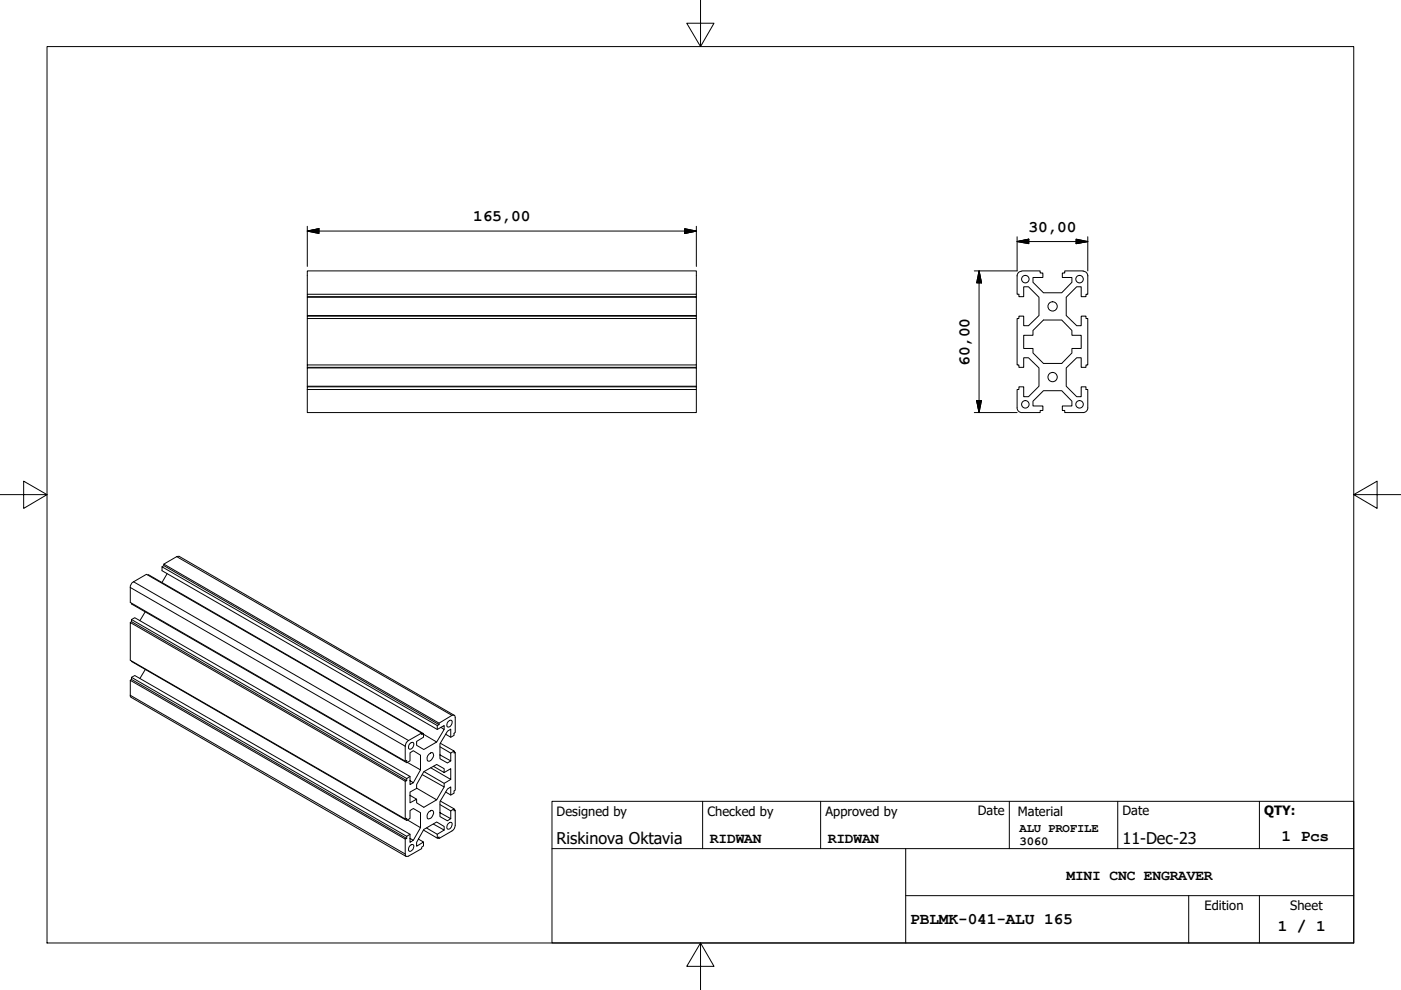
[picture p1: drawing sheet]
<svg xmlns="http://www.w3.org/2000/svg" width="297mm" height="210mm" viewBox="0 0 297 210" stroke-linecap="round" stroke-linejoin="round" font-family="sans-serif">
<!-- layer: Visible (ISO) -->
<g fill="none" stroke="#000" stroke-width=".21">
<path d="M216.6 57.5a.99 .99 0 0 0-1 1v3.9h.4v.5h1v-2.1h1.1l2.2 2.2v3.9l-2.2 2.2h-1.1v-2.1h-1v.5h-.4v9.9h.4v.5h1v-2h1.1l2.2 2.1v3.9l-2.2 2.2h-1.1v-2.1h-1v.6h-.4v3.9M216.7 57.4h3.8v.5h.6v.9h-2.1v1.1l2.2 2.2h3.9l2.2-2.2v-1.1h-2.1v-.9h.5v-.5h4M229.6 57.5a.99 .99 0 0 1 1 1v3.9h-.3v.5h-1.1v-2.1h-.9l-2.2 2.2v3.9l2.2 2.2h.9v-2.1h1.1v.5h.3v9.9h-.3v.5h-1.1v-2h-.9l-2.2 2.1v3.9l2.2 2.2h.9v-2.1h1.1v.6h.3v3.9M65.2 77.4v-9.9h82.4v9.9h-82.4v.5M65.2 67.5v-.5h82.4v.5M65.2 67v-.1h82.4v.1M65.2 66.9v-3.9h82.4v3.9M65.2 62.4v-5h82.4v5h-82.4v.5M147.6 77.4v.5h-82.4v.1M147.6 62.4v.5h-82.4v.1M147.6 62.9v.1M147.6 77.9v.1"/>
<path d="M217 71.1h2v-1l2.2-2.2h3.9l2.2 2.2v1h1.9v2.8h-1.9v.9l-2.2 2.3h-3.9l-2.2-2.3v-.9h-2zM65.2 82.6h82.4v4.9h-82.4zM65.2 82.6v-.6h82.4v.6M65.2 82v-.1h82.4v.1M65.2 81.9v-3.9h82.4v3.9M215.6 86.5a.98 .98 0 0 0 1 1M230.6 86.5a.99 .99 0 0 1-.9 1h-4v-.5h-.5v-.9h2.1v-1l-2.2-2.3h-3.9l-2.2 2.3v1h2.1v.9h-.6v.5h-3.8M93.3 158.3l2.3 1.4v1.6M93.3 157.6l3 1.6-.7 .5M95.6 156.3v-1.7l-.7 .4-1.6 2.7v3.2l1.6 .9 .7-.5-2.3-1.2M96.3 155.5v.4l-.7 .4-1.1-.6M96.3 159.2v.5l.2-.2-.2-.1"/>
<path d="M96.5 159.5v8l-.2 .2v.5l-.7 .4-1.1-.7M88.3 169.5v.7l1.6 1M89.8 176l2.9 1.7 .4-.2v.3M89.8 178.5v.9l-.4 .2v.3l-2.8 1.6-.5 .1-.2-.5M90.4 175.5l2.3 1.4v.8M91.9 174.7l2.3 1.3-1.5 .9M92.6 162.1l-2.7 1.5-1.6 2.7v.9l-1.4 .7v2.3l1.4-.7-1.4-.9M93.3 170.6l2.3 1.3v1.7M93.3 169.8l3 1.7-.7 .4M94.2 176v-.8l-1.6-.9-2.7 1.6-1.6 2.7v.8l1.5-.9-1.1-.6M95.6 168.6v-1.8l-.7 .5-1.6 2.7v3.1l1.6 .9 .7-.4-2.3-1.3M96.3 171.5v.4l.2-.1-.2-.2"/>
<path d="M96.5 171.8v3.2a1.4 1.4 0 0 1-.7 1.2l-2.7 1.6-.3-.2"/>
<circle cx="217.4" cy="59.2" r=".79"/>
<circle cx="228.9" cy="59.2" r=".79"/>
<circle cx="223.2" cy="80" r=".98"/>
<circle cx="223.2" cy="65" r=".98"/>
<circle cx="217.4" cy="85.7" r=".79"/>
<circle cx="228.9" cy="85.7" r=".79"/>
</g>
<!-- layer: Visible Narrow (ISO) -->
<g fill="none" stroke="#000" stroke-width=".21">
<path d="M34.7 119.9v-.3l58.4 33.7v.3M37.5 118h.5l58.3 33.7M37.5 118l58.3 33.7M37.5 118l-2.8 1.6M27.6 132l.3-.2 58.3 33.7-.3 .1M27.6 124.6v3.1l58.3 33.7 .3-.1v.4M27.6 124.6l58.3 33.6M27.9 131.8v-.4l58.3 33.7v.4M27.9 131.4l.7-.4 58.3 33.6-.7 .5M27.9 127.9v.2l58.3 33.6 .7-.4v-1.7l.7-.4 1.6 .9v3.1M28.3 123.4a1.4 1.4 0 0 0-.7 1.2M28.3 123.4l2.8-1.6 58.3 33.6-2.8 1.6"/>
<path d="M28.3 123.4l58.3 33.6M30.8 129.7l-1.1 1.9M31.4 121.9l58.4 33.6-.4 .2v-.3M34.4 120.2l.3-.3 58.4 33.7-.4 .2M35.4 121.6l-1 1.9M27.6 147.4l.2 .5 58.3 33.7M27.6 144.2l58.3 33.7v3.2l-58.3-33.7zM27.6 144.2l.3-.1 58.3 33.7-.3 .1M27.9 144.1v-.5l58.3 33.7v.5M27.9 143.6l.7-.4 58.3 33.7-.7 .4M27.9 140.2l58.3 33.8 .7-.5v-1.6l.7-.5 1.6 .9v3.2M30.8 142l-1.1 1.9"/>
<path d="M85.9 158.2v3.2M86.6 157a1.4 1.4 0 0 0-.7 1.2M86.9 157.7l.3-.2h.4a.98 .98 0 0 1-.8 1.3 .84 .84 0 0 1 .1-1.1zM89.8 155.5v.8l-1.5 .9v.8l1.6 .9 2.7-1.6-2.8-1.6M90.9 159.9l.6-.4 .3 .1a1.24 1.24 0 0 1-1 1.8 .95 .95 0 0 1 .1-1.5zM92.7 154.7v-.9l-58.3-33.6v.8l58.3 33.7 1.5-.9v.9M93.5 154.2l.7 .5-1.6 2.6M95 153l.3-.2h.5a.98 .98 0 0 1-.9 1.3 .84 .84 0 0 1 .1-1.1zM95.8 151.7h.5l.2 .4v3.2l-.2 .2M95.8 151.7l-2.7 1.6M85.9 173.6v-8l-58.3-33.6v8l58.3 33.6 .3-.1v.5M86.4 173.8l2.8 1.7-1.6 2.7"/>
<path d="M86.4 161.6l2.8 1.6-1.6 2.8M86.9 179.4l.3-.3h.4a.98 .98 0 0 1-.8 1.4 .85 .85 0 0 1 .1-1.1zM86.9 176.9v1.7l.7-.4-.7-.4M86.9 164.6v1.7l.7-.3-.7-.5M88.3 167.1l4.3 2.5-2.7 1.6M89.5 164.2l4.7 2.6v-.7M89.9 163.6l4.3 2.5 1.4-.8M90.9 172.1l.6-.3 .3 .1a1.26 1.26 0 0 1-1 1.7 1.01 1.01 0 0 1 .1-1.5zM91.3 162.8l4.3 2.5v-2.3l-1.4 .8M92.6 162.1l1.6 .9v.8l-2.3-1.3M94.2 166.8l-1.6 2.8M95 174.7l.3-.3h.5a.98 .98 0 0 1-.9 1.4 .84 .84 0 0 1 .1-1.1z"/>
</g>
<!-- layer: Border (ISO) -->
<path d="M148.5 -.1v10l-2.9-5h5.8l-2.9 5M10 9.9h277v190h-277zM0 104.9h10l-5-2.9v5.8l5-2.9M287 104.9l5 2.9v-5.8l-5 2.9h10M148.5 199.9l2.9 5h-5.8l2.9-5v10" fill="none" stroke="#000" stroke-width=".21"/>
<!-- layer: Title (ISO) -->
<path d="M117 169.9h170v30h-170zM117 179.9h170M149 169.9v10M174 169.9v10M192 179.9v20M214 169.9v10M237 169.9v10M267 169.9v10M192 189.9h95M252 189.9v10M267 189.9v10" fill="none" stroke="#000" stroke-width=".21"/>
<!-- layer: Dimension (ISO) -->
<g fill="none" stroke="#000" stroke-width=".21">
<path d="M65.2 49l2.4-.5v1zM65.2 49h82.4M65.2 48v8.5M145.2 48.5l2.4 .5-2.4 .5zM147.6 48v8.5M207.6 57.4l.5 2.6h-1zM207.6 57.4v30.1M215.6 51.2l2.5-.5v1zM215.6 51.2h15M215.6 50.2v7.2h-9M228.2 50.7l2.4 .5-2.4 .5zM230.6 50.2v7.2"/>
<path d="M206.6 87.5h9M207.1 84.9h1l-.5 2.6z"/>
</g>
<path d="M65.2 49l2.4-.5zM65.2 49l2.4-.5v1zM145.2 49.5l2.4-.5zM145.2 48.5l2.4 .5-2.4 .5zM207.6 57.4l.5 2.6zM207.6 57.4l.5 2.6h-1zM215.6 51.2l2.5-.5zM215.6 51.2l2.5-.5v1zM228.2 51.7l2.4-.5zM228.2 50.7l2.4 .5-2.4 .5zM207.1 84.9l.5 2.6zM207.1 84.9h1l-.5 2.6z" fill="#000" stroke="#000" stroke-width=".21"/>
<g font-size="3.4">
<text x="100.3" y="47">165,00</text>
<text x="218.1" y="49.1">30,00</text>
<text x="205.5" y="77.5" transform="rotate(-90 205.5 77.5)">60,00</text>
<text x="118" y="178.9">Riskinova Oktavia</text>
<text x="238" y="178.9">11-Dec-23</text>
<text x="271.7" y="178.3">1 Pcs</text>
<text x="193" y="196">PBLMK-041-ALU 165</text>
<text x="270.9" y="197.4">1 / 1</text>
</g>
<g font-size="3.1">
<text x="150.5" y="178.7">RIDWAN</text>
<text x="175.5" y="178.7">RIDWAN</text>
<text x="226.1" y="186.7">MINI CNC ENGRAVER</text>
</g>
<g font-size="2.7">
<text x="118" y="173">Designed by</text>
<text x="150" y="173">Checked by</text>
<text x="175" y="173">Approved by</text>
<text x="207.3" y="172.9">Date</text>
<text x="215.8" y="173">Material</text>
<text x="238" y="172.9">Date</text>
<text x="268" y="172.9">QTY:</text>
<text x="255.4" y="193">Edition</text>
<text x="273.6" y="193">Sheet</text>
</g>
<g font-size="2.6">
<text x="216.2" y="176.5">ALU PROFILE</text>
<text x="216.2" y="179.1">3060</text>
</g>
</svg>
